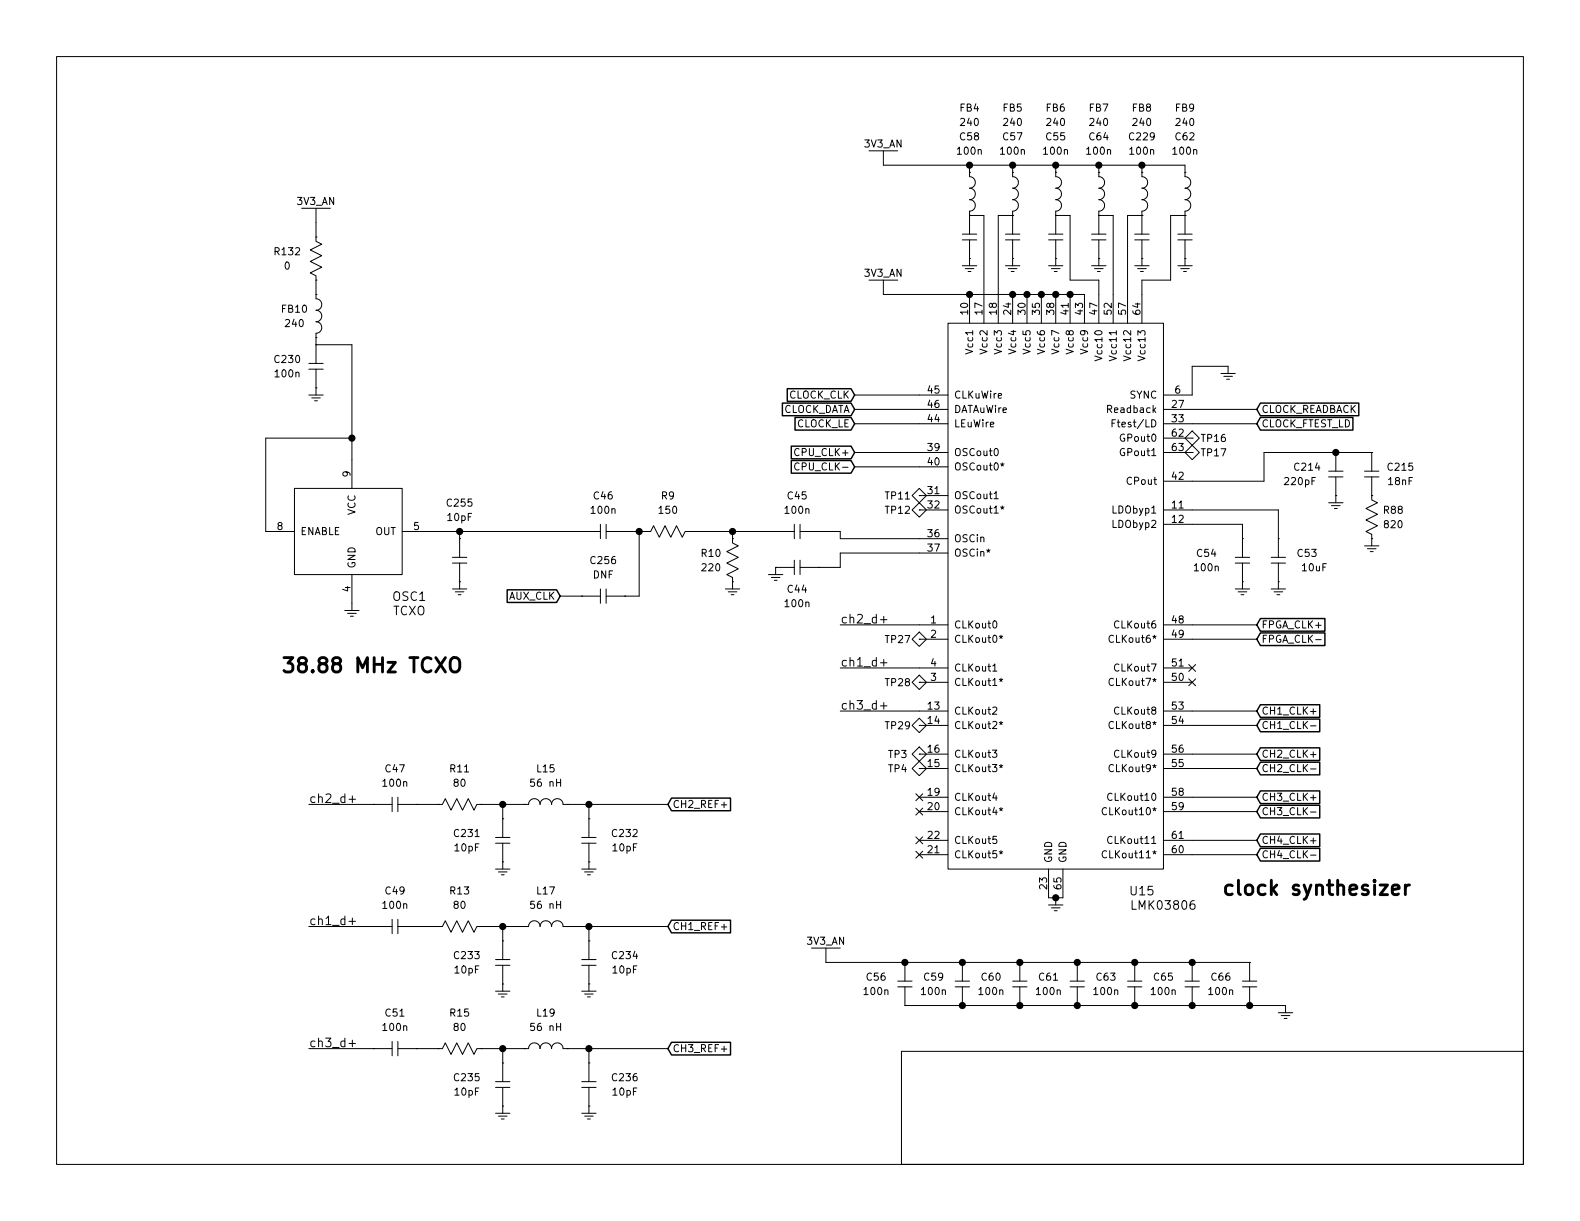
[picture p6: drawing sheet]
EESchema Schematic File Version 4
EELAYER 26 0
EELAYER END
$Descr USLetter 11000 8500
encoding utf-8
Sheet 6 11
Title ""
Date ""
Rev ""
Comp ""
Comment1 ""
Comment2 ""
Comment3 ""
Comment4 ""
$EndDescr
$Comp
L GNSS_Firehose:TCXO OSC1
U 1 1
P 2450 3700
F 0 "OSC1" H 2850 3250 60  0000 C CNN
F 1 "TCXO" H 2850 3150 60  0000 C CNN
F 2 "footprints:D75J" H 2450 3700 60  0001 C CNN
F 3 "" H 2450 3700 60  0001 C CNN
	1    2450 3700
	1    0    0    -1  
$EndComp
$Comp
L GNSS_Firehose:LMK03806 U15
U 1 1
P 8000 3700
F 0 "U15" H 7950 1200 60  0000 C CNN
F 1 "LMK03806" H 8100 1100 60  0000 C CNN
F 2 "footprints:LLP64_EP" H 7500 3700 60  0001 C CNN
F 3 "" H 7500 3700 60  0001 C CNN
	1    8000 3700
	1    0    0    -1  
$EndComp
$Comp
L GNSS_Firehose:L FB10
U 1 1
P 2200 2200
F 0 "FB10" V 2150 2050 50  0000 C CNN
F 1 "240" V 2250 2050 50  0000 C CNN
F 2 "footprints:0402" H 2200 2200 50  0001 C CNN
F 3 "" H 2200 2200 50  0001 C CNN
	1    2200 2200
	0    1    1    0   
$EndComp
$Comp
L GNSS_Firehose:C C230
U 1 1
P 2200 2550
F 0 "C230" V 2150 2350 50  0000 C CNN
F 1 "100n" V 2250 2350 50  0000 C CNN
F 2 "footprints:0402" H 2200 2550 50  0001 C CNN
F 3 "" H 2200 2550 50  0001 C CNN
	1    2200 2550
	0    1    1    0   
$EndComp
$Comp
L GNSS_Firehose:GND #PWR0122
U 1 1
P 2200 2750
F 0 "#PWR0122" H 2400 2650 50  0001 C CNN
F 1 "GND" H 2400 2550 50  0001 C CNN
F 2 "" H 2200 2750 50  0001 C CNN
F 3 "" H 2200 2750 50  0001 C CNN
	1    2200 2750
	1    0    0    -1  
$EndComp
$Comp
L GNSS_Firehose:R R132
U 1 1
P 2200 1800
F 0 "R132" V 2150 1600 50  0000 C CNN
F 1 "0" V 2250 1600 50  0000 C CNN
F 2 "footprints:0402" H 2200 1800 50  0001 C CNN
F 3 "" H 2200 1800 50  0001 C CNN
	1    2200 1800
	0    1    1    0   
$EndComp
$Comp
L GNSS_Firehose:GND #PWR0123
U 1 1
P 2450 4250
F 0 "#PWR0123" H 2650 4150 50  0001 C CNN
F 1 "GND" H 2650 4050 50  0001 C CNN
F 2 "" H 2450 4250 50  0001 C CNN
F 3 "" H 2450 4250 50  0001 C CNN
	1    2450 4250
	1    0    0    -1  
$EndComp
$Comp
L GNSS_Firehose:C C255
U 1 1
P 3200 3900
F 0 "C255" V 2800 3900 50  0000 C CNN
F 1 "10pF" V 2900 3900 50  0000 C CNN
F 2 "footprints:0402" H 3200 3900 50  0001 C CNN
F 3 "" H 3200 3900 50  0001 C CNN
	1    3200 3900
	0    1    1    0   
$EndComp
$Comp
L GNSS_Firehose:GND #PWR0124
U 1 1
P 3200 4100
F 0 "#PWR0124" H 3400 4000 50  0001 C CNN
F 1 "GND" H 3400 3900 50  0001 C CNN
F 2 "" H 3200 4100 50  0001 C CNN
F 3 "" H 3200 4100 50  0001 C CNN
	1    3200 4100
	1    0    0    -1  
$EndComp
$Comp
L GNSS_Firehose:C C46
U 1 1
P 4200 3700
F 0 "C46" H 4200 3950 50  0000 C CNN
F 1 "100n" H 4200 3850 50  0000 C CNN
F 2 "footprints:0402" H 4200 3700 50  0001 C CNN
F 3 "" H 4200 3700 50  0001 C CNN
	1    4200 3700
	1    0    0    -1  
$EndComp
$Comp
L GNSS_Firehose:R R9
U 1 1
P 4650 3700
F 0 "R9" H 4650 3950 50  0000 C CNN
F 1 "150" H 4650 3850 50  0000 C CNN
F 2 "footprints:0402" H 4650 3700 50  0001 C CNN
F 3 "" H 4650 3700 50  0001 C CNN
	1    4650 3700
	1    0    0    -1  
$EndComp
$Comp
L GNSS_Firehose:R R10
U 1 1
P 5100 3900
F 0 "R10" V 5050 3750 50  0000 C CNN
F 1 "220" V 5150 3750 50  0000 C CNN
F 2 "footprints:0402" H 5100 3900 50  0001 C CNN
F 3 "" H 5100 3900 50  0001 C CNN
	1    5100 3900
	0    1    1    0   
$EndComp
$Comp
L GNSS_Firehose:C C45
U 1 1
P 5550 3700
F 0 "C45" H 5550 3950 50  0000 C CNN
F 1 "100n" H 5550 3850 50  0000 C CNN
F 2 "footprints:0402" H 5550 3700 50  0001 C CNN
F 3 "" H 5550 3700 50  0001 C CNN
	1    5550 3700
	1    0    0    -1  
$EndComp
$Comp
L GNSS_Firehose:C C44
U 1 1
P 5550 3950
F 0 "C44" H 5550 3800 50  0000 C CNN
F 1 "100n" H 5550 3700 50  0000 C CNN
F 2 "footprints:0402" H 5550 3950 50  0001 C CNN
F 3 "" H 5550 3950 50  0001 C CNN
	1    5550 3950
	1    0    0    -1  
$EndComp
$Comp
L GNSS_Firehose:L FB4
U 1 1
P 6750 1350
F 0 "FB4" V 6150 1350 50  0000 C CNN
F 1 "240" V 6250 1350 50  0000 C CNN
F 2 "footprints:0402" H 6750 1350 50  0001 C CNN
F 3 "" H 6750 1350 50  0001 C CNN
	1    6750 1350
	0    1    1    0   
$EndComp
$Comp
L GNSS_Firehose:C C58
U 1 1
P 6750 1650
F 0 "C58" V 6050 1650 50  0000 C CNN
F 1 "100n" V 6150 1650 50  0000 C CNN
F 2 "footprints:0402" H 6750 1650 50  0001 C CNN
F 3 "" H 6750 1650 50  0001 C CNN
	1    6750 1650
	0    1    1    0   
$EndComp
$Comp
L GNSS_Firehose:GND #PWR0125
U 1 1
P 6750 1850
F 0 "#PWR0125" H 6950 1750 50  0001 C CNN
F 1 "GND" H 6950 1650 50  0001 C CNN
F 2 "" H 6750 1850 50  0001 C CNN
F 3 "" H 6750 1850 50  0001 C CNN
	1    6750 1850
	1    0    0    -1  
$EndComp
$Comp
L GNSS_Firehose:test_point TP11
U 1 1
P 6400 3450
F 0 "TP11" H 6250 3450 50  0000 C CNN
F 1 "test_point" H 6400 3300 50  0001 C CNN
F 2 "footprints:TP_SMT" H 6400 3450 50  0001 C CNN
F 3 "" H 6400 3450 50  0001 C CNN
	1    6400 3450
	1    0    0    -1  
$EndComp
$Comp
L GNSS_Firehose:test_point TP12
U 1 1
P 6400 3550
F 0 "TP12" H 6250 3550 50  0000 C CNN
F 1 "test_point" H 6400 3400 50  0001 C CNN
F 2 "footprints:TP_SMT" H 6400 3550 50  0001 C CNN
F 3 "" H 6400 3550 50  0001 C CNN
	1    6400 3550
	1    0    0    -1  
$EndComp
$Comp
L GNSS_Firehose:C C214
U 1 1
P 9300 3300
F 0 "C214" V 9250 3100 50  0000 C CNN
F 1 "220pF" V 9350 3050 50  0000 C CNN
F 2 "footprints:0402" H 9300 3300 50  0001 C CNN
F 3 "" H 9300 3300 50  0001 C CNN
	1    9300 3300
	0    1    1    0   
$EndComp
$Comp
L GNSS_Firehose:C C215
U 1 1
P 9550 3300
F 0 "C215" V 9500 3500 50  0000 C CNN
F 1 "18nF" V 9600 3500 50  0000 C CNN
F 2 "footprints:0603" H 9550 3300 50  0001 C CNN
F 3 "" H 9550 3300 50  0001 C CNN
	1    9550 3300
	0    1    1    0   
$EndComp
$Comp
L GNSS_Firehose:R R88
U 1 1
P 9550 3600
F 0 "R88" V 9500 3750 50  0000 C CNN
F 1 "820" V 9600 3750 50  0000 C CNN
F 2 "footprints:0402" H 9550 3600 50  0001 C CNN
F 3 "" H 9550 3600 50  0001 C CNN
	1    9550 3600
	0    1    1    0   
$EndComp
$Comp
L GNSS_Firehose:C C54
U 1 1
P 8650 3900
F 0 "C54" V 8600 3650 50  0000 C CNN
F 1 "100n" V 8700 3650 50  0000 C CNN
F 2 "footprints:0402" H 8650 3900 50  0001 C CNN
F 3 "" H 8650 3900 50  0001 C CNN
	1    8650 3900
	0    1    1    0   
$EndComp
$Comp
L GNSS_Firehose:C C53
U 1 1
P 8900 3900
F 0 "C53" V 8850 4100 50  0000 C CNN
F 1 "10uF" V 8950 4150 50  0000 C CNN
F 2 "footprints:0805" H 8900 3900 50  0001 C CNN
F 3 "" H 8900 3900 50  0001 C CNN
	1    8900 3900
	0    1    1    0   
$EndComp
$Comp
L GNSS_Firehose:GND #PWR0126
U 1 1
P 9550 3800
F 0 "#PWR0126" H 9750 3700 50  0001 C CNN
F 1 "GND" H 9750 3600 50  0001 C CNN
F 2 "" H 9550 3800 50  0001 C CNN
F 3 "" H 9550 3800 50  0001 C CNN
	1    9550 3800
	1    0    0    -1  
$EndComp
$Comp
L GNSS_Firehose:GND #PWR0127
U 1 1
P 9300 3500
F 0 "#PWR0127" H 9500 3400 50  0001 C CNN
F 1 "GND" H 9500 3300 50  0001 C CNN
F 2 "" H 9300 3500 50  0001 C CNN
F 3 "" H 9300 3500 50  0001 C CNN
	1    9300 3500
	1    0    0    -1  
$EndComp
$Comp
L GNSS_Firehose:GND #PWR0128
U 1 1
P 8900 4100
F 0 "#PWR0128" H 9100 4000 50  0001 C CNN
F 1 "GND" H 9100 3900 50  0001 C CNN
F 2 "" H 8900 4100 50  0001 C CNN
F 3 "" H 8900 4100 50  0001 C CNN
	1    8900 4100
	1    0    0    -1  
$EndComp
$Comp
L GNSS_Firehose:GND #PWR0129
U 1 1
P 8650 4100
F 0 "#PWR0129" H 8850 4000 50  0001 C CNN
F 1 "GND" H 8850 3900 50  0001 C CNN
F 2 "" H 8650 4100 50  0001 C CNN
F 3 "" H 8650 4100 50  0001 C CNN
	1    8650 4100
	1    0    0    -1  
$EndComp
$Comp
L GNSS_Firehose:GND #PWR0130
U 1 1
P 7350 6300
F 0 "#PWR0130" H 7550 6200 50  0001 C CNN
F 1 "GND" H 7550 6100 50  0001 C CNN
F 2 "" H 7350 6300 50  0001 C CNN
F 3 "" H 7350 6300 50  0001 C CNN
	1    7350 6300
	1    0    0    -1  
$EndComp
$Comp
L GNSS_Firehose:GND #PWR0131
U 1 1
P 5400 4000
F 0 "#PWR0131" H 5600 3900 50  0001 C CNN
F 1 "GND" H 5600 3800 50  0001 C CNN
F 2 "" H 5400 4000 50  0001 C CNN
F 3 "" H 5400 4000 50  0001 C CNN
	1    5400 4000
	1    0    0    -1  
$EndComp
$Comp
L GNSS_Firehose:GND #PWR0132
U 1 1
P 5100 4100
F 0 "#PWR0132" H 5300 4000 50  0001 C CNN
F 1 "GND" H 5300 3900 50  0001 C CNN
F 2 "" H 5100 4100 50  0001 C CNN
F 3 "" H 5100 4100 50  0001 C CNN
	1    5100 4100
	1    0    0    -1  
$EndComp
Text Notes 1950 4700 0    100  ~ 20
38.88 MHz TCXO
Text Notes 8500 6250 0    100  ~ 20
clock synthesizer
$Comp
L GNSS_Firehose:L FB5
U 1 1
P 7050 1350
F 0 "FB5" V 6450 1350 50  0000 C CNN
F 1 "240" V 6550 1350 50  0000 C CNN
F 2 "footprints:0402" H 7050 1350 50  0001 C CNN
F 3 "" H 7050 1350 50  0001 C CNN
	1    7050 1350
	0    1    1    0   
$EndComp
$Comp
L GNSS_Firehose:C C57
U 1 1
P 7050 1650
F 0 "C57" V 6350 1650 50  0000 C CNN
F 1 "100n" V 6450 1650 50  0000 C CNN
F 2 "footprints:0402" H 7050 1650 50  0001 C CNN
F 3 "" H 7050 1650 50  0001 C CNN
	1    7050 1650
	0    1    1    0   
$EndComp
$Comp
L GNSS_Firehose:GND #PWR0133
U 1 1
P 7050 1850
F 0 "#PWR0133" H 7250 1750 50  0001 C CNN
F 1 "GND" H 7250 1650 50  0001 C CNN
F 2 "" H 7050 1850 50  0001 C CNN
F 3 "" H 7050 1850 50  0001 C CNN
	1    7050 1850
	1    0    0    -1  
$EndComp
$Comp
L GNSS_Firehose:L FB6
U 1 1
P 7350 1350
F 0 "FB6" V 6750 1350 50  0000 C CNN
F 1 "240" V 6850 1350 50  0000 C CNN
F 2 "footprints:0402" H 7350 1350 50  0001 C CNN
F 3 "" H 7350 1350 50  0001 C CNN
	1    7350 1350
	0    1    1    0   
$EndComp
$Comp
L GNSS_Firehose:C C55
U 1 1
P 7350 1650
F 0 "C55" V 6650 1650 50  0000 C CNN
F 1 "100n" V 6750 1650 50  0000 C CNN
F 2 "footprints:0402" H 7350 1650 50  0001 C CNN
F 3 "" H 7350 1650 50  0001 C CNN
	1    7350 1650
	0    1    1    0   
$EndComp
$Comp
L GNSS_Firehose:GND #PWR0134
U 1 1
P 7350 1850
F 0 "#PWR0134" H 7550 1750 50  0001 C CNN
F 1 "GND" H 7550 1650 50  0001 C CNN
F 2 "" H 7350 1850 50  0001 C CNN
F 3 "" H 7350 1850 50  0001 C CNN
	1    7350 1850
	1    0    0    -1  
$EndComp
$Comp
L GNSS_Firehose:L FB7
U 1 1
P 7650 1350
F 0 "FB7" V 7050 1350 50  0000 C CNN
F 1 "240" V 7150 1350 50  0000 C CNN
F 2 "footprints:0402" H 7650 1350 50  0001 C CNN
F 3 "" H 7650 1350 50  0001 C CNN
	1    7650 1350
	0    1    1    0   
$EndComp
$Comp
L GNSS_Firehose:C C64
U 1 1
P 7650 1650
F 0 "C64" V 6950 1650 50  0000 C CNN
F 1 "100n" V 7050 1650 50  0000 C CNN
F 2 "footprints:0402" H 7650 1650 50  0001 C CNN
F 3 "" H 7650 1650 50  0001 C CNN
	1    7650 1650
	0    1    1    0   
$EndComp
$Comp
L GNSS_Firehose:GND #PWR0135
U 1 1
P 7650 1850
F 0 "#PWR0135" H 7850 1750 50  0001 C CNN
F 1 "GND" H 7850 1650 50  0001 C CNN
F 2 "" H 7650 1850 50  0001 C CNN
F 3 "" H 7650 1850 50  0001 C CNN
	1    7650 1850
	1    0    0    -1  
$EndComp
$Comp
L GNSS_Firehose:L FB8
U 1 1
P 7950 1350
F 0 "FB8" V 7350 1350 50  0000 C CNN
F 1 "240" V 7450 1350 50  0000 C CNN
F 2 "footprints:0402" H 7950 1350 50  0001 C CNN
F 3 "" H 7950 1350 50  0001 C CNN
	1    7950 1350
	0    1    1    0   
$EndComp
$Comp
L GNSS_Firehose:C C229
U 1 1
P 7950 1650
F 0 "C229" V 7250 1650 50  0000 C CNN
F 1 "100n" V 7350 1650 50  0000 C CNN
F 2 "footprints:0402" H 7950 1650 50  0001 C CNN
F 3 "" H 7950 1650 50  0001 C CNN
	1    7950 1650
	0    1    1    0   
$EndComp
$Comp
L GNSS_Firehose:GND #PWR0136
U 1 1
P 7950 1850
F 0 "#PWR0136" H 8150 1750 50  0001 C CNN
F 1 "GND" H 8150 1650 50  0001 C CNN
F 2 "" H 7950 1850 50  0001 C CNN
F 3 "" H 7950 1850 50  0001 C CNN
	1    7950 1850
	1    0    0    -1  
$EndComp
$Comp
L GNSS_Firehose:L FB9
U 1 1
P 8250 1350
F 0 "FB9" V 7650 1350 50  0000 C CNN
F 1 "240" V 7750 1350 50  0000 C CNN
F 2 "footprints:0402" H 8250 1350 50  0001 C CNN
F 3 "" H 8250 1350 50  0001 C CNN
	1    8250 1350
	0    1    1    0   
$EndComp
$Comp
L GNSS_Firehose:C C62
U 1 1
P 8250 1650
F 0 "C62" V 7550 1650 50  0000 C CNN
F 1 "100n" V 7650 1650 50  0000 C CNN
F 2 "footprints:0402" H 8250 1650 50  0001 C CNN
F 3 "" H 8250 1650 50  0001 C CNN
	1    8250 1650
	0    1    1    0   
$EndComp
$Comp
L GNSS_Firehose:GND #PWR0137
U 1 1
P 8250 1850
F 0 "#PWR0137" H 8450 1750 50  0001 C CNN
F 1 "GND" H 8450 1650 50  0001 C CNN
F 2 "" H 8250 1850 50  0001 C CNN
F 3 "" H 8250 1850 50  0001 C CNN
	1    8250 1850
	1    0    0    -1  
$EndComp
$Comp
L GNSS_Firehose:GND #PWR0138
U 1 1
P 8550 2600
F 0 "#PWR0138" H 8750 2500 50  0001 C CNN
F 1 "GND" H 8750 2400 50  0001 C CNN
F 2 "" H 8550 2600 50  0001 C CNN
F 3 "" H 8550 2600 50  0001 C CNN
	1    8550 2600
	1    0    0    -1  
$EndComp
$Comp
L GNSS_Firehose:C C47
U 1 1
P 2750 5600
F 0 "C47" H 2750 5850 50  0000 C CNN
F 1 "100n" H 2750 5750 50  0000 C CNN
F 2 "footprints:0402" H 2750 5600 50  0001 C CNN
F 3 "" H 2750 5600 50  0001 C CNN
	1    2750 5600
	1    0    0    -1  
$EndComp
$Comp
L GNSS_Firehose:R R11
U 1 1
P 3200 5600
F 0 "R11" H 3200 5850 50  0000 C CNN
F 1 "80" H 3200 5750 50  0000 C CNN
F 2 "footprints:0402" H 3200 5600 50  0001 C CNN
F 3 "" H 3200 5600 50  0001 C CNN
	1    3200 5600
	1    0    0    -1  
$EndComp
$Comp
L GNSS_Firehose:C C231
U 1 1
P 3500 5850
F 0 "C231" V 3450 5600 50  0000 C CNN
F 1 "10pF" V 3550 5600 50  0000 C CNN
F 2 "footprints:0402" H 3500 5850 50  0001 C CNN
F 3 "" H 3500 5850 50  0001 C CNN
	1    3500 5850
	0    1    1    0   
$EndComp
$Comp
L GNSS_Firehose:L L15
U 1 1
P 3800 5600
F 0 "L15" H 3800 5850 50  0000 C CNN
F 1 "56 nH" H 3800 5750 50  0000 C CNN
F 2 "footprints:0603" H 3800 5600 50  0001 C CNN
F 3 "" H 3800 5600 50  0001 C CNN
	1    3800 5600
	1    0    0    -1  
$EndComp
$Comp
L GNSS_Firehose:C C232
U 1 1
P 4100 5850
F 0 "C232" V 4050 6100 50  0000 C CNN
F 1 "10pF" V 4150 6100 50  0000 C CNN
F 2 "footprints:0402" H 4100 5850 50  0001 C CNN
F 3 "" H 4100 5850 50  0001 C CNN
	1    4100 5850
	0    1    1    0   
$EndComp
$Comp
L GNSS_Firehose:GND #PWR0139
U 1 1
P 3500 6050
F 0 "#PWR0139" H 3700 5950 50  0001 C CNN
F 1 "GND" H 3700 5850 50  0001 C CNN
F 2 "" H 3500 6050 50  0001 C CNN
F 3 "" H 3500 6050 50  0001 C CNN
	1    3500 6050
	1    0    0    -1  
$EndComp
$Comp
L GNSS_Firehose:GND #PWR0140
U 1 1
P 4100 6050
F 0 "#PWR0140" H 4300 5950 50  0001 C CNN
F 1 "GND" H 4300 5850 50  0001 C CNN
F 2 "" H 4100 6050 50  0001 C CNN
F 3 "" H 4100 6050 50  0001 C CNN
	1    4100 6050
	1    0    0    -1  
$EndComp
Text Label 2150 6450 0    60   ~ 0
ch1_d+
$Comp
L GNSS_Firehose:C C49
U 1 1
P 2750 6450
F 0 "C49" H 2750 6700 50  0000 C CNN
F 1 "100n" H 2750 6600 50  0000 C CNN
F 2 "footprints:0402" H 2750 6450 50  0001 C CNN
F 3 "" H 2750 6450 50  0001 C CNN
	1    2750 6450
	1    0    0    -1  
$EndComp
$Comp
L GNSS_Firehose:R R13
U 1 1
P 3200 6450
F 0 "R13" H 3200 6700 50  0000 C CNN
F 1 "80" H 3200 6600 50  0000 C CNN
F 2 "footprints:0402" H 3200 6450 50  0001 C CNN
F 3 "" H 3200 6450 50  0001 C CNN
	1    3200 6450
	1    0    0    -1  
$EndComp
$Comp
L GNSS_Firehose:C C233
U 1 1
P 3500 6700
F 0 "C233" V 3450 6450 50  0000 C CNN
F 1 "10pF" V 3550 6450 50  0000 C CNN
F 2 "footprints:0402" H 3500 6700 50  0001 C CNN
F 3 "" H 3500 6700 50  0001 C CNN
	1    3500 6700
	0    1    1    0   
$EndComp
$Comp
L GNSS_Firehose:L L17
U 1 1
P 3800 6450
F 0 "L17" H 3800 6700 50  0000 C CNN
F 1 "56 nH" H 3800 6600 50  0000 C CNN
F 2 "footprints:0603" H 3800 6450 50  0001 C CNN
F 3 "" H 3800 6450 50  0001 C CNN
	1    3800 6450
	1    0    0    -1  
$EndComp
$Comp
L GNSS_Firehose:C C234
U 1 1
P 4100 6700
F 0 "C234" V 4050 6950 50  0000 C CNN
F 1 "10pF" V 4150 6950 50  0000 C CNN
F 2 "footprints:0402" H 4100 6700 50  0001 C CNN
F 3 "" H 4100 6700 50  0001 C CNN
	1    4100 6700
	0    1    1    0   
$EndComp
$Comp
L GNSS_Firehose:GND #PWR0141
U 1 1
P 3500 6900
F 0 "#PWR0141" H 3700 6800 50  0001 C CNN
F 1 "GND" H 3700 6700 50  0001 C CNN
F 2 "" H 3500 6900 50  0001 C CNN
F 3 "" H 3500 6900 50  0001 C CNN
	1    3500 6900
	1    0    0    -1  
$EndComp
$Comp
L GNSS_Firehose:GND #PWR0142
U 1 1
P 4100 6900
F 0 "#PWR0142" H 4300 6800 50  0001 C CNN
F 1 "GND" H 4300 6700 50  0001 C CNN
F 2 "" H 4100 6900 50  0001 C CNN
F 3 "" H 4100 6900 50  0001 C CNN
	1    4100 6900
	1    0    0    -1  
$EndComp
Text Label 2150 5600 0    60   ~ 0
ch2_d+
$Comp
L GNSS_Firehose:C C51
U 1 1
P 2750 7300
F 0 "C51" H 2750 7550 50  0000 C CNN
F 1 "100n" H 2750 7450 50  0000 C CNN
F 2 "footprints:0402" H 2750 7300 50  0001 C CNN
F 3 "" H 2750 7300 50  0001 C CNN
	1    2750 7300
	1    0    0    -1  
$EndComp
$Comp
L GNSS_Firehose:R R15
U 1 1
P 3200 7300
F 0 "R15" H 3200 7550 50  0000 C CNN
F 1 "80" H 3200 7450 50  0000 C CNN
F 2 "footprints:0402" H 3200 7300 50  0001 C CNN
F 3 "" H 3200 7300 50  0001 C CNN
	1    3200 7300
	1    0    0    -1  
$EndComp
$Comp
L GNSS_Firehose:C C235
U 1 1
P 3500 7550
F 0 "C235" V 3450 7300 50  0000 C CNN
F 1 "10pF" V 3550 7300 50  0000 C CNN
F 2 "footprints:0402" H 3500 7550 50  0001 C CNN
F 3 "" H 3500 7550 50  0001 C CNN
	1    3500 7550
	0    1    1    0   
$EndComp
$Comp
L GNSS_Firehose:L L19
U 1 1
P 3800 7300
F 0 "L19" H 3800 7550 50  0000 C CNN
F 1 "56 nH" H 3800 7450 50  0000 C CNN
F 2 "footprints:0603" H 3800 7300 50  0001 C CNN
F 3 "" H 3800 7300 50  0001 C CNN
	1    3800 7300
	1    0    0    -1  
$EndComp
$Comp
L GNSS_Firehose:C C236
U 1 1
P 4100 7550
F 0 "C236" V 4050 7800 50  0000 C CNN
F 1 "10pF" V 4150 7800 50  0000 C CNN
F 2 "footprints:0402" H 4100 7550 50  0001 C CNN
F 3 "" H 4100 7550 50  0001 C CNN
	1    4100 7550
	0    1    1    0   
$EndComp
$Comp
L GNSS_Firehose:GND #PWR0143
U 1 1
P 3500 7750
F 0 "#PWR0143" H 3700 7650 50  0001 C CNN
F 1 "GND" H 3700 7550 50  0001 C CNN
F 2 "" H 3500 7750 50  0001 C CNN
F 3 "" H 3500 7750 50  0001 C CNN
	1    3500 7750
	1    0    0    -1  
$EndComp
$Comp
L GNSS_Firehose:GND #PWR0144
U 1 1
P 4100 7750
F 0 "#PWR0144" H 4300 7650 50  0001 C CNN
F 1 "GND" H 4300 7550 50  0001 C CNN
F 2 "" H 4100 7750 50  0001 C CNN
F 3 "" H 4100 7750 50  0001 C CNN
	1    4100 7750
	1    0    0    -1  
$EndComp
Text Label 2150 7300 0    60   ~ 0
ch3_d+
$Comp
L GNSS_Firehose:C C56
U 1 1
P 6300 6850
F 0 "C56" V 6250 6650 50  0000 C CNN
F 1 "100n" V 6350 6650 50  0000 C CNN
F 2 "footprints:0402" H 6300 6850 50  0001 C CNN
F 3 "" H 6300 6850 50  0001 C CNN
	1    6300 6850
	0    1    1    0   
$EndComp
$Comp
L GNSS_Firehose:C C59
U 1 1
P 6700 6850
F 0 "C59" V 6650 6650 50  0000 C CNN
F 1 "100n" V 6750 6650 50  0000 C CNN
F 2 "footprints:0402" H 6700 6850 50  0001 C CNN
F 3 "" H 6700 6850 50  0001 C CNN
	1    6700 6850
	0    1    1    0   
$EndComp
$Comp
L GNSS_Firehose:C C60
U 1 1
P 7100 6850
F 0 "C60" V 7050 6650 50  0000 C CNN
F 1 "100n" V 7150 6650 50  0000 C CNN
F 2 "footprints:0402" H 7100 6850 50  0001 C CNN
F 3 "" H 7100 6850 50  0001 C CNN
	1    7100 6850
	0    1    1    0   
$EndComp
$Comp
L GNSS_Firehose:C C61
U 1 1
P 7500 6850
F 0 "C61" V 7450 6650 50  0000 C CNN
F 1 "100n" V 7550 6650 50  0000 C CNN
F 2 "footprints:0402" H 7500 6850 50  0001 C CNN
F 3 "" H 7500 6850 50  0001 C CNN
	1    7500 6850
	0    1    1    0   
$EndComp
$Comp
L GNSS_Firehose:C C63
U 1 1
P 7900 6850
F 0 "C63" V 7850 6650 50  0000 C CNN
F 1 "100n" V 7950 6650 50  0000 C CNN
F 2 "footprints:0402" H 7900 6850 50  0001 C CNN
F 3 "" H 7900 6850 50  0001 C CNN
	1    7900 6850
	0    1    1    0   
$EndComp
$Comp
L GNSS_Firehose:C C65
U 1 1
P 8300 6850
F 0 "C65" V 8250 6650 50  0000 C CNN
F 1 "100n" V 8350 6650 50  0000 C CNN
F 2 "footprints:0402" H 8300 6850 50  0001 C CNN
F 3 "" H 8300 6850 50  0001 C CNN
	1    8300 6850
	0    1    1    0   
$EndComp
$Comp
L GNSS_Firehose:C C66
U 1 1
P 8700 6850
F 0 "C66" V 8650 6650 50  0000 C CNN
F 1 "100n" V 8750 6650 50  0000 C CNN
F 2 "footprints:0402" H 8700 6850 50  0001 C CNN
F 3 "" H 8700 6850 50  0001 C CNN
	1    8700 6850
	0    1    1    0   
$EndComp
$Comp
L GNSS_Firehose:GND #PWR0145
U 1 1
P 8950 7050
F 0 "#PWR0145" H 9150 6950 50  0001 C CNN
F 1 "GND" H 9150 6850 50  0001 C CNN
F 2 "" H 8950 7050 50  0001 C CNN
F 3 "" H 8950 7050 50  0001 C CNN
	1    8950 7050
	1    0    0    -1  
$EndComp
$Comp
L GNSS_Firehose:test_point TP27
U 1 1
P 6400 4450
F 0 "TP27" H 6250 4450 50  0000 C CNN
F 1 "test_point" H 6400 4300 50  0001 C CNN
F 2 "footprints:TP_SMT" H 6400 4450 50  0001 C CNN
F 3 "" H 6400 4450 50  0001 C CNN
	1    6400 4450
	1    0    0    -1  
$EndComp
$Comp
L GNSS_Firehose:test_point TP28
U 1 1
P 6400 4750
F 0 "TP28" H 6250 4750 50  0000 C CNN
F 1 "test_point" H 6400 4600 50  0001 C CNN
F 2 "footprints:TP_SMT" H 6400 4750 50  0001 C CNN
F 3 "" H 6400 4750 50  0001 C CNN
	1    6400 4750
	1    0    0    -1  
$EndComp
$Comp
L GNSS_Firehose:test_point TP29
U 1 1
P 6400 5050
F 0 "TP29" H 6250 5050 50  0000 C CNN
F 1 "test_point" H 6400 4900 50  0001 C CNN
F 2 "footprints:TP_SMT" H 6400 5050 50  0001 C CNN
F 3 "" H 6400 5050 50  0001 C CNN
	1    6400 5050
	1    0    0    -1  
$EndComp
$Comp
L GNSS_Firehose:test_point TP3
U 1 1
P 6400 5250
F 0 "TP3" H 6250 5250 50  0000 C CNN
F 1 "test_point" H 6400 5100 50  0001 C CNN
F 2 "footprints:TP_SMT" H 6400 5250 50  0001 C CNN
F 3 "" H 6400 5250 50  0001 C CNN
	1    6400 5250
	1    0    0    -1  
$EndComp
$Comp
L GNSS_Firehose:test_point TP4
U 1 1
P 6400 5350
F 0 "TP4" H 6250 5350 50  0000 C CNN
F 1 "test_point" H 6400 5200 50  0001 C CNN
F 2 "footprints:TP_SMT" H 6400 5350 50  0001 C CNN
F 3 "" H 6400 5350 50  0001 C CNN
	1    6400 5350
	1    0    0    -1  
$EndComp
$Comp
L GNSS_Firehose:test_point TP16
U 1 1
P 8300 3050
F 0 "TP16" H 8450 3050 50  0000 C CNN
F 1 "test_point" H 8300 2900 50  0001 C CNN
F 2 "footprints:TP_SMT" H 8300 3050 50  0001 C CNN
F 3 "" H 8300 3050 50  0001 C CNN
	1    8300 3050
	1    0    0    -1  
$EndComp
$Comp
L GNSS_Firehose:test_point TP17
U 1 1
P 8300 3150
F 0 "TP17" H 8450 3150 50  0000 C CNN
F 1 "test_point" H 8300 3000 50  0001 C CNN
F 2 "footprints:TP_SMT" H 8300 3150 50  0001 C CNN
F 3 "" H 8300 3150 50  0001 C CNN
	1    8300 3150
	1    0    0    -1  
$EndComp
Text Label 5850 4650 0    60   ~ 0
ch1_d+
Text Label 5850 4350 0    60   ~ 0
ch2_d+
Text Label 5850 4950 0    60   ~ 0
ch3_d+
Wire Wire Line
	2200 1650 2200 1550
Wire Wire Line
	2200 1950 2200 2050
Wire Wire Line
	2450 2400 2450 3050
Wire Wire Line
	2200 2350 2200 2400
Wire Wire Line
	2200 2400 2450 2400
Wire Wire Line
	2450 3050 1850 3050
Wire Wire Line
	1850 3050 1850 3700
Connection ~ 2450 3050
Wire Wire Line
	3000 3700 3200 3700
Wire Wire Line
	4800 3700 5100 3700
Wire Wire Line
	5100 3750 5100 3700
Connection ~ 5100 3700
Wire Wire Line
	5700 3700 5850 3700
Wire Wire Line
	5850 3700 5850 3750
Wire Wire Line
	5850 3750 6400 3750
Wire Wire Line
	5700 3950 5850 3950
Wire Wire Line
	5850 3950 5850 3850
Wire Wire Line
	5850 3850 6400 3850
Wire Wire Line
	8250 1150 8250 1200
Wire Wire Line
	6750 1200 6750 1150
Connection ~ 6750 1150
Wire Wire Line
	7050 1150 7050 1200
Connection ~ 7050 1150
Wire Wire Line
	7350 1150 7350 1200
Connection ~ 7350 1150
Wire Wire Line
	7650 1150 7650 1200
Connection ~ 7650 1150
Wire Wire Line
	7950 1150 7950 1200
Connection ~ 7950 1150
Wire Wire Line
	6750 1500 6850 1500
Wire Wire Line
	6850 1500 6850 2050
Wire Wire Line
	7050 1500 6950 1500
Wire Wire Line
	6950 1500 6950 2050
Wire Wire Line
	7650 1950 7650 2050
Wire Wire Line
	7450 1950 7650 1950
Wire Wire Line
	7450 1950 7450 1500
Wire Wire Line
	7450 1500 7350 1500
Wire Wire Line
	7650 1500 7750 1500
Wire Wire Line
	7750 1500 7750 2050
Wire Wire Line
	7950 1500 7850 1500
Wire Wire Line
	7850 1500 7850 2050
Wire Wire Line
	7950 2050 7950 1950
Wire Wire Line
	7950 1950 8150 1950
Wire Wire Line
	8150 1950 8150 1500
Wire Wire Line
	8150 1500 8250 1500
Wire Wire Line
	7300 6250 7350 6250
Connection ~ 7350 6250
Connection ~ 7450 2050
Connection ~ 7350 2050
Connection ~ 7250 2050
Connection ~ 7150 2050
Connection ~ 7050 2050
Connection ~ 6750 2050
Wire Wire Line
	8300 3650 8650 3650
Wire Wire Line
	8650 3650 8650 3750
Wire Wire Line
	8300 3550 8900 3550
Wire Wire Line
	8900 3550 8900 3750
Wire Wire Line
	8300 3350 8800 3350
Wire Wire Line
	8800 3350 8800 3150
Wire Wire Line
	8800 3150 9300 3150
Connection ~ 9300 3150
Wire Wire Line
	8300 2750 8300 2550
Wire Wire Line
	8300 2550 8550 2550
Wire Wire Line
	2600 5600 2150 5600
Wire Wire Line
	2900 5600 3050 5600
Wire Wire Line
	3350 5600 3500 5600
Wire Wire Line
	3500 5700 3500 5600
Connection ~ 3500 5600
Wire Wire Line
	4100 5600 4100 5700
Connection ~ 4100 5600
Wire Wire Line
	2600 6450 2150 6450
Wire Wire Line
	2900 6450 3050 6450
Wire Wire Line
	3350 6450 3500 6450
Wire Wire Line
	3500 6550 3500 6450
Connection ~ 3500 6450
Wire Wire Line
	4100 6450 4100 6550
Connection ~ 4100 6450
Wire Wire Line
	2600 7300 2150 7300
Wire Wire Line
	2900 7300 3050 7300
Wire Wire Line
	3350 7300 3500 7300
Wire Wire Line
	3500 7400 3500 7300
Connection ~ 3500 7300
Wire Wire Line
	4100 7300 4100 7400
Connection ~ 4100 7300
Wire Wire Line
	6400 4350 5850 4350
Wire Wire Line
	6400 4650 5850 4650
Wire Wire Line
	6400 4950 5850 4950
$Comp
L GNSS_Firehose:VCC_3V3_AN #PWR0146
U 1 1
P 2200 1550
F 0 "#PWR0146" H 2380 1320 50  0001 C CNN
F 1 "VCC_3V3_AN" H 2330 1420 50  0001 C CNN
F 2 "" H 2200 1550 50  0001 C CNN
F 3 "" H 2200 1550 50  0001 C CNN
	1    2200 1550
	1    0    0    -1  
$EndComp
$Comp
L GNSS_Firehose:VCC_3V3_AN #PWR0147
U 1 1
P 5750 6700
F 0 "#PWR0147" H 5930 6470 50  0001 C CNN
F 1 "VCC_3V3_AN" H 5880 6570 50  0001 C CNN
F 2 "" H 5750 6700 50  0001 C CNN
F 3 "" H 5750 6700 50  0001 C CNN
	1    5750 6700
	1    0    0    -1  
$EndComp
$Comp
L GNSS_Firehose:VCC_3V3_AN #PWR0148
U 1 1
P 6150 2050
F 0 "#PWR0148" H 6330 1820 50  0001 C CNN
F 1 "VCC_3V3_AN" H 6280 1920 50  0001 C CNN
F 2 "" H 6150 2050 50  0001 C CNN
F 3 "" H 6150 2050 50  0001 C CNN
	1    6150 2050
	1    0    0    -1  
$EndComp
$Comp
L GNSS_Firehose:VCC_3V3_AN #PWR0149
U 1 1
P 6150 1150
F 0 "#PWR0149" H 6330 920 50  0001 C CNN
F 1 "VCC_3V3_AN" H 6280 1020 50  0001 C CNN
F 2 "" H 6150 1150 50  0001 C CNN
F 3 "" H 6150 1150 50  0001 C CNN
	1    6150 1150
	1    0    0    -1  
$EndComp
Wire Wire Line
	5750 6700 6300 6700
Connection ~ 6300 6700
Connection ~ 6700 6700
Connection ~ 7100 6700
Connection ~ 7500 6700
Connection ~ 7900 6700
Connection ~ 8300 6700
Wire Wire Line
	6150 1150 6750 1150
Wire Wire Line
	6150 2050 6750 2050
Text GLabel 4650 6450 2    50   Input ~ 0
CH1_REF+
Text GLabel 4650 5600 2    50   Input ~ 0
CH2_REF+
Text GLabel 4650 7300 2    50   Input ~ 0
CH3_REF+
Wire Wire Line
	3950 5600 4100 5600
Wire Wire Line
	3950 6450 4100 6450
Wire Wire Line
	3950 7300 4100 7300
Text GLabel 8750 2850 2    50   Input ~ 0
CLOCK_READBACK
Text GLabel 8750 2950 2    50   Input ~ 0
CLOCK_FTEST_LD
Text GLabel 8750 4350 2    50   Input ~ 0
FPGA_CLK+
Text GLabel 8750 4450 2    50   Input ~ 0
FPGA_CLK-
Text GLabel 8750 5250 2    50   Input ~ 0
CH2_CLK+
Text GLabel 8750 5350 2    50   Input ~ 0
CH2_CLK-
Text GLabel 8750 5550 2    50   Input ~ 0
CH3_CLK+
Text GLabel 8750 5650 2    50   Input ~ 0
CH3_CLK-
Text GLabel 8750 5850 2    50   Input ~ 0
CH4_CLK+
Text GLabel 8750 5950 2    50   Input ~ 0
CH4_CLK-
Text GLabel 8750 4950 2    50   Input ~ 0
CH1_CLK+
Text GLabel 8750 5050 2    50   Input ~ 0
CH1_CLK-
Text GLabel 5950 2750 0    50   Input ~ 0
CLOCK_CLK
Text GLabel 5950 2850 0    50   Input ~ 0
CLOCK_DATA
Text GLabel 5950 2950 0    50   Input ~ 0
CLOCK_LE
Wire Wire Line
	5950 2750 6400 2750
Wire Wire Line
	5950 2850 6400 2850
Wire Wire Line
	5950 2950 6400 2950
Wire Wire Line
	8300 2850 8750 2850
Wire Wire Line
	8300 2950 8750 2950
Wire Wire Line
	8300 4350 8750 4350
Wire Wire Line
	8300 4450 8750 4450
Wire Wire Line
	8300 4950 8750 4950
Wire Wire Line
	8300 5050 8750 5050
Wire Wire Line
	8300 5250 8750 5250
Wire Wire Line
	8300 5350 8750 5350
Wire Wire Line
	8300 5550 8750 5550
Wire Wire Line
	8300 5650 8750 5650
Wire Wire Line
	8750 5850 8300 5850
Wire Wire Line
	8300 5950 8750 5950
Wire Wire Line
	3200 3750 3200 3700
Connection ~ 3200 3700
Wire Wire Line
	6300 7000 6700 7000
Connection ~ 6700 7000
Connection ~ 7100 7000
Connection ~ 7500 7000
Connection ~ 7900 7000
Connection ~ 8300 7000
Connection ~ 8700 7000
Text GLabel 5950 3150 0    50   Input ~ 0
CPU_CLK+
Text GLabel 5950 3250 0    50   Input ~ 0
CPU_CLK-
Wire Wire Line
	5950 3150 6400 3150
Wire Wire Line
	5950 3250 6400 3250
NoConn ~ 6400 5550
NoConn ~ 6400 5650
NoConn ~ 6400 5850
NoConn ~ 6400 5950
NoConn ~ 8300 4750
NoConn ~ 8300 4650
Wire Wire Line
	4350 3700 4450 3700
$Comp
L GNSS_Firehose:C C256
U 1 1
P 4200 4150
F 0 "C256" H 4200 4400 50  0000 C CNN
F 1 "DNF" H 4200 4300 50  0000 C CNN
F 2 "footprints:0402" H 4200 4150 50  0001 C CNN
F 3 "" H 4200 4150 50  0001 C CNN
	1    4200 4150
	1    0    0    -1  
$EndComp
Wire Wire Line
	4350 4150 4450 4150
Wire Wire Line
	4450 4150 4450 3700
Connection ~ 4450 3700
Text GLabel 3900 4150 0    50   Input ~ 0
AUX_CLK
Wire Wire Line
	3900 4150 4050 4150
Wire Wire Line
	2450 3050 2450 3200
Wire Wire Line
	5100 3700 5400 3700
Wire Wire Line
	6750 1150 7050 1150
Wire Wire Line
	7050 1150 7350 1150
Wire Wire Line
	7350 1150 7650 1150
Wire Wire Line
	7650 1150 7950 1150
Wire Wire Line
	7950 1150 8250 1150
Wire Wire Line
	7350 6250 7400 6250
Wire Wire Line
	7450 2050 7550 2050
Wire Wire Line
	7350 2050 7450 2050
Wire Wire Line
	7250 2050 7350 2050
Wire Wire Line
	7150 2050 7250 2050
Wire Wire Line
	7050 2050 7150 2050
Wire Wire Line
	6750 2050 7050 2050
Wire Wire Line
	9300 3150 9550 3150
Wire Wire Line
	3500 5600 3650 5600
Wire Wire Line
	4100 5600 4650 5600
Wire Wire Line
	3500 6450 3650 6450
Wire Wire Line
	4100 6450 4650 6450
Wire Wire Line
	3500 7300 3650 7300
Wire Wire Line
	4100 7300 4650 7300
Wire Wire Line
	6300 6700 6700 6700
Wire Wire Line
	6700 6700 7100 6700
Wire Wire Line
	7100 6700 7500 6700
Wire Wire Line
	7500 6700 7900 6700
Wire Wire Line
	7900 6700 8300 6700
Wire Wire Line
	8300 6700 8700 6700
Wire Wire Line
	3200 3700 4050 3700
Wire Wire Line
	6700 7000 7100 7000
Wire Wire Line
	7100 7000 7500 7000
Wire Wire Line
	7500 7000 7900 7000
Wire Wire Line
	7900 7000 8300 7000
Wire Wire Line
	8300 7000 8700 7000
Wire Wire Line
	8700 7000 8950 7000
Wire Wire Line
	4450 3700 4500 3700
$EndSCHEMATC
